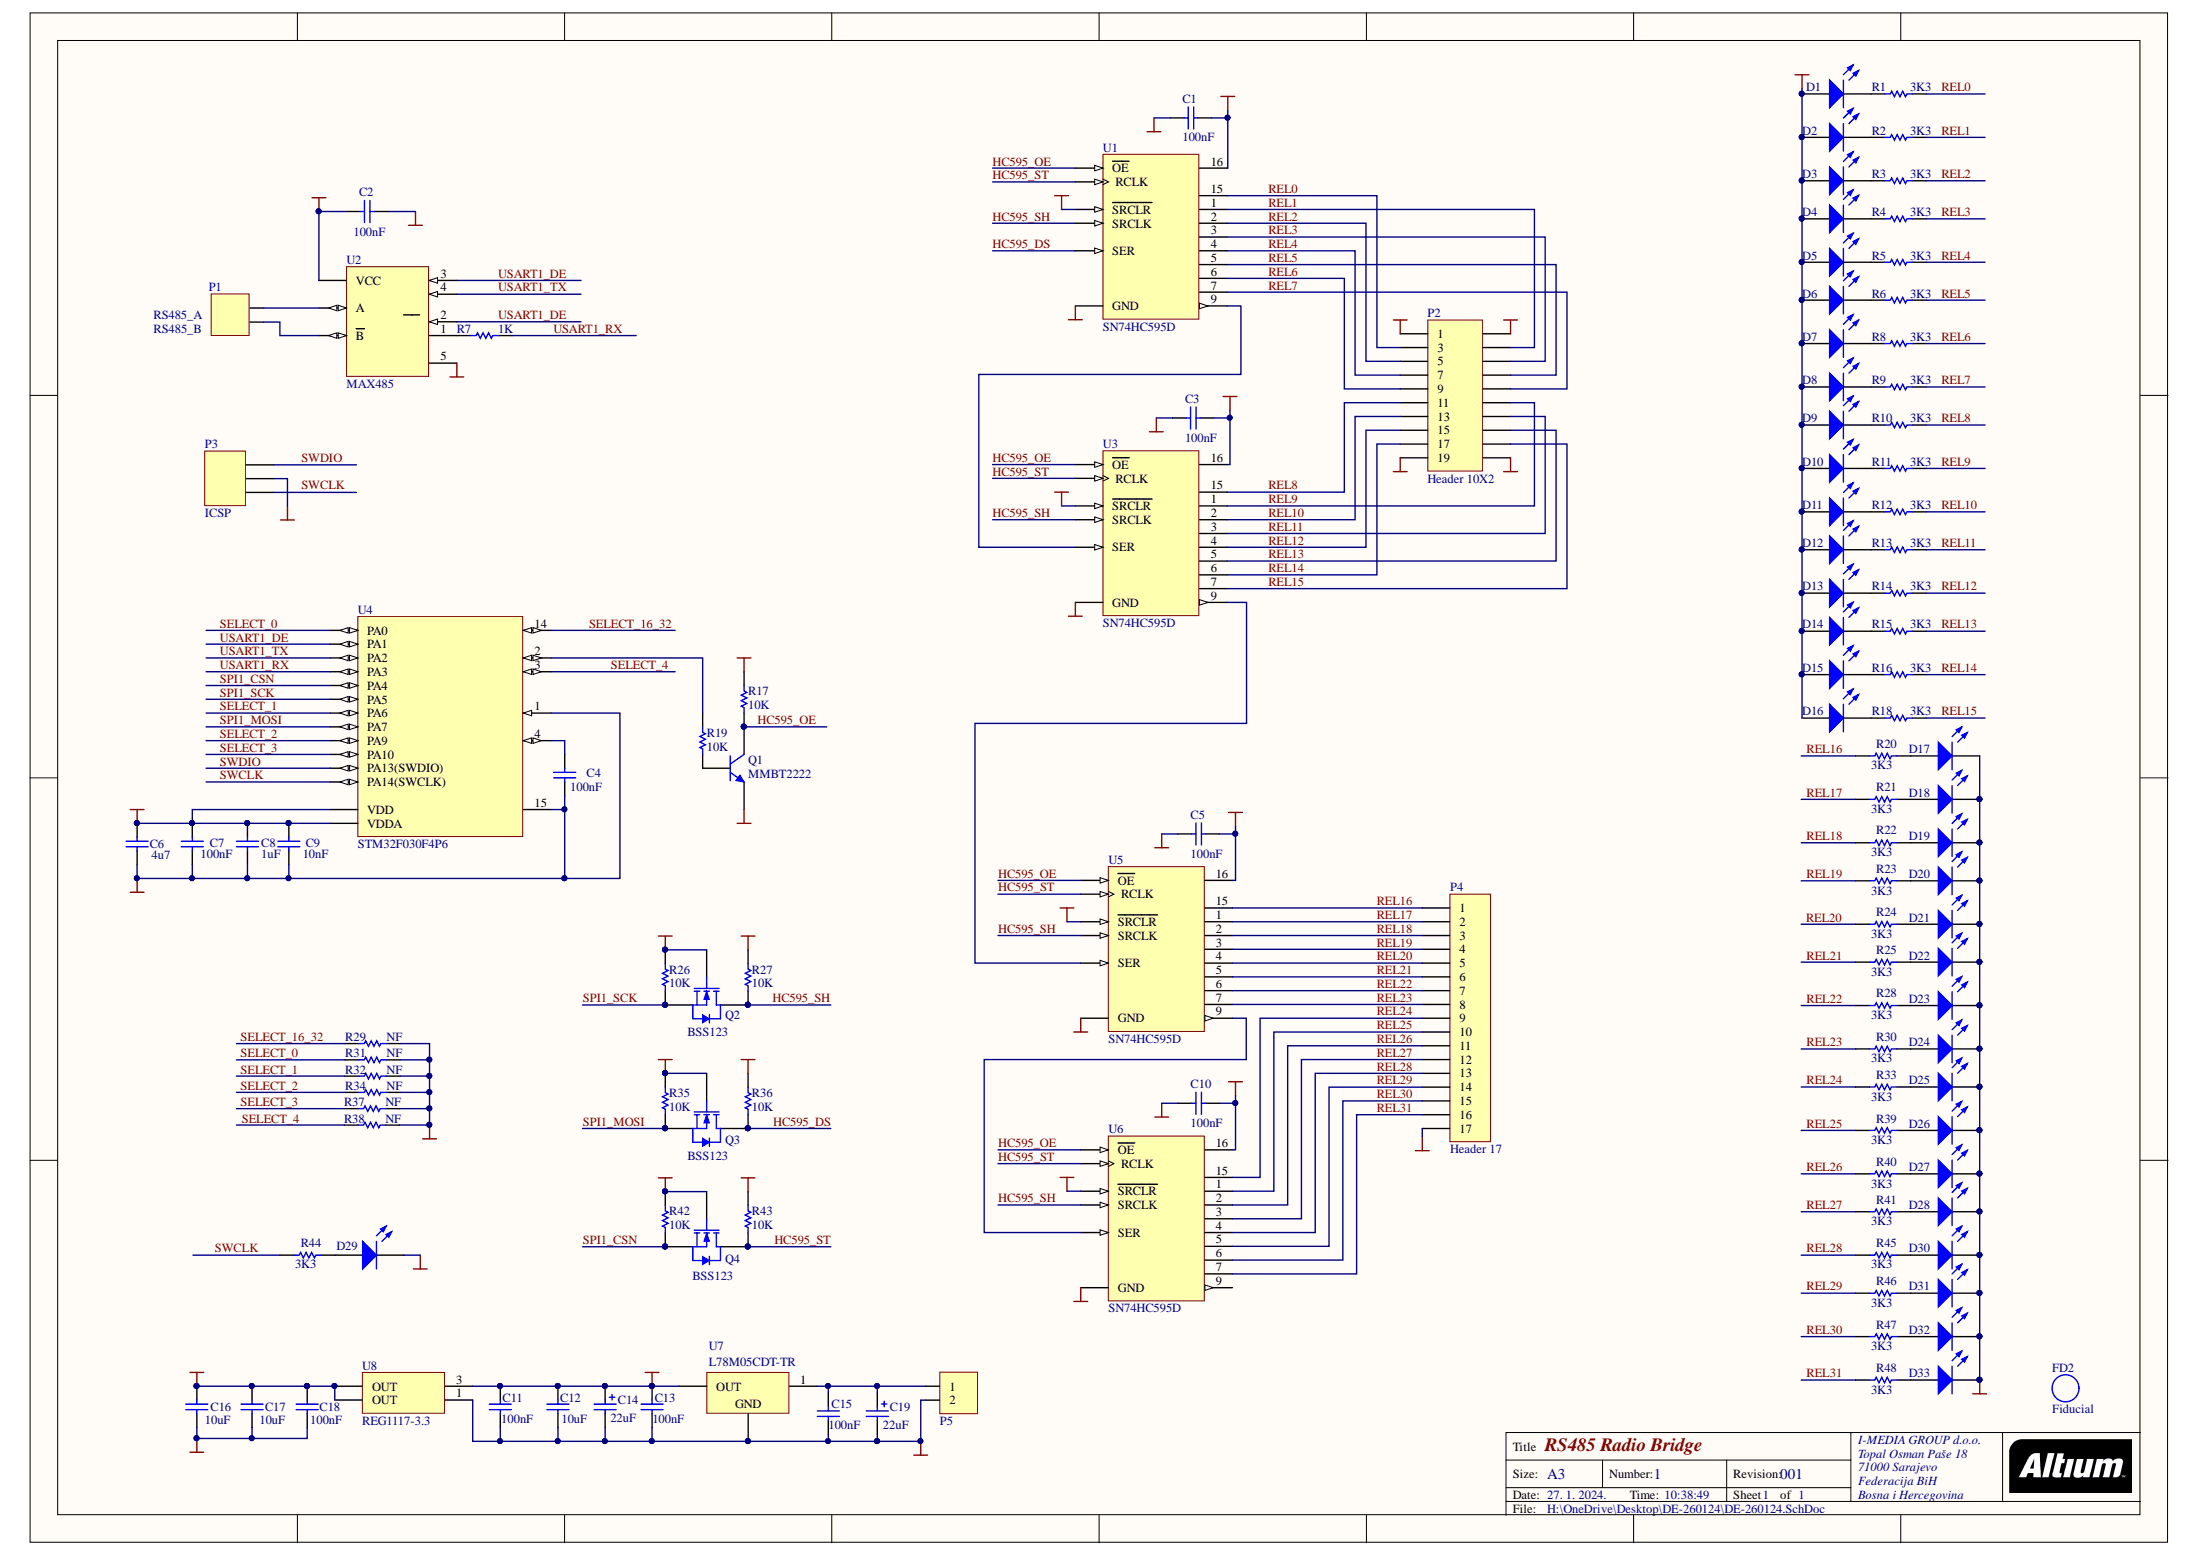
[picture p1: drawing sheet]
# Altium schematic sheet DE-260124.SchDoc: RS485 Radio Bridge
size A3; Author: eldar6776@hotmail.com; DrawnBy: Eldar Dedić; Organization: I-MEDIA GROUP d.o.o.; Address1: Topal Osman Paše 18; Address2: 71000 Sarajevo; Address3: Federacija BiH; Address4: Bosna i Hercegovina; DocumentNumber: 1; Revision: 001; SheetNumber: 1; SheetTotal: 1

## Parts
C1  100nF  [0603]
C2  100nF  [0603]
C3  100nF  [0603]
C4  100nF  [0603]
C5  100nF  [0603]
C6  4u7  [0805]
C7  100nF  [0603]
C8  1uF  [0603]
C9  10nF  [0603]
C10  100nF  [0603]
C11  100nF  [0603]
C12  10uF  [0805]
C13  100nF  [0603]
C14  22uF  [CAPPR2-5X11]
C15  100nF  [0603]
C16  10uF  [0805]
C17  10uF  [0805]
C18  100nF  [0603]
C19  22uF  [CAPPR2-5X11]
D1  LED_RED  [1.6X0.8X0.8]  (value not drawn)
D2  LED_RED  [1.6X0.8X0.8]  (value not drawn)
D3  LED_RED  [1.6X0.8X0.8]  (value not drawn)
D4  LED_RED  [1.6X0.8X0.8]  (value not drawn)
D5  LED_RED  [1.6X0.8X0.8]  (value not drawn)
D6  LED_RED  [1.6X0.8X0.8]  (value not drawn)
D7  LED_RED  [1.6X0.8X0.8]  (value not drawn)
D8  LED_RED  [1.6X0.8X0.8]  (value not drawn)
D9  LED_RED  [1.6X0.8X0.8]  (value not drawn)
D10  LED_RED  [1.6X0.8X0.8]  (value not drawn)
D11  LED_RED  [1.6X0.8X0.8]  (value not drawn)
D12  LED_RED  [1.6X0.8X0.8]  (value not drawn)
D13  LED_RED  [1.6X0.8X0.8]  (value not drawn)
D14  LED_RED  [1.6X0.8X0.8]  (value not drawn)
D15  LED_RED  [1.6X0.8X0.8]  (value not drawn)
D16  LED_RED  [1.6X0.8X0.8]  (value not drawn)
D17  LED_RED  [1.6X0.8X0.8]  (value not drawn)
D18  LED_RED  [1.6X0.8X0.8]  (value not drawn)
D19  LED_RED  [1.6X0.8X0.8]  (value not drawn)
D20  LED_RED  [1.6X0.8X0.8]  (value not drawn)
D21  LED_RED  [1.6X0.8X0.8]  (value not drawn)
D22  LED_RED  [1.6X0.8X0.8]  (value not drawn)
D23  LED_RED  [1.6X0.8X0.8]  (value not drawn)
D24  LED_RED  [1.6X0.8X0.8]  (value not drawn)
D25  LED_RED  [1.6X0.8X0.8]  (value not drawn)
D26  LED_RED  [1.6X0.8X0.8]  (value not drawn)
D27  LED_RED  [1.6X0.8X0.8]  (value not drawn)
D28  LED_RED  [1.6X0.8X0.8]  (value not drawn)
D29  LED_RED  [1.6X0.8X0.8]  (value not drawn)
D30  LED_RED  [1.6X0.8X0.8]  (value not drawn)
D31  LED_RED  [1.6X0.8X0.8]  (value not drawn)
D32  LED_RED  [1.6X0.8X0.8]  (value not drawn)
D33  LED_RED  [1.6X0.8X0.8]  (value not drawn)
FD2  Fiducial  [Fiducial]  (no BOM)
P1  TERMINAL BLOK 2  [TERMINAL BLOK 2]  (value not drawn)
P2  Header 10X2  [HDR2X10]
P3  ICSP  [HDR1X3]
P4  Header 17  [HDR1X17]
P5  TERMINAL BLOK 2  [TERMINAL BLOK 2]  (value not drawn)
Q1  MMBT2222  [SOT23_N]
Q2  BSS123  [SOT23_N]
Q3  BSS123  [SOT23_N]
Q4  BSS123  [SOT23_N]
R1  3K3  [ERA-0603]
R2  3K3  [ERA-0603]
R3  3K3  [ERA-0603]
R4  3K3  [ERA-0603]
R5  3K3  [ERA-0603]
R6  3K3  [ERA-0603]
R7  1K  [ERA-0603]
R8  3K3  [ERA-0603]
R9  3K3  [ERA-0603]
R10  3K3  [ERA-0603]
R11  3K3  [ERA-0603]
R12  3K3  [ERA-0603]
R13  3K3  [ERA-0603]
R14  3K3  [ERA-0603]
R15  3K3  [ERA-0603]
R16  3K3  [ERA-0603]
R17  10K  [ERA-0603]
R18  3K3  [ERA-0603]
R19  10K  [ERA-0603]
R20  3K3  [ERA-0603]
R21  3K3  [ERA-0603]
R22  3K3  [ERA-0603]
R23  3K3  [ERA-0603]
R24  3K3  [ERA-0603]
R25  3K3  [ERA-0603]
R26  10K  [ERA-0603]
R27  10K  [ERA-0603]
R28  3K3  [ERA-0603]
R29  NF  [ERA-0603]
R30  3K3  [ERA-0603]
R31  NF  [ERA-0603]
R32  NF  [ERA-0603]
R33  3K3  [ERA-0603]
R34  NF  [ERA-0603]
R35  10K  [ERA-0603]
R36  10K  [ERA-0603]
R37  NF  [ERA-0603]
R38  NF  [ERA-0603]
R39  3K3  [ERA-0603]
R40  3K3  [ERA-0603]
R41  3K3  [ERA-0603]
R42  10K  [ERA-0603]
R43  10K  [ERA-0603]
R44  3K3  [ERA-0603]
R45  3K3  [ERA-0603]
R46  3K3  [ERA-0603]
R47  3K3  [ERA-0603]
R48  3K3  [ERA-0603]
U1  SN74HC595D  [D016_N]
U2  MAX485  [D008_L]
U3  SN74HC595D  [D016_N]
U4  STM32F030F4P6  [STM-TSSOP20_N]
U5  SN74HC595D  [D016_N]
U6  SN74HC595D  [D016_N]
U7  L78M05CDT-TR  [TO-252_N]
U8  REG1117-3.3  [ZZ311]

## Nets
+3V3: C6.1 C7.1 C8.1 C9.1 C16.2 C17.2 C18.2 Q2.1(G) Q3.1(G) Q4.1(G) R26.1 R35.1 R42.1 U4.5(VDDA) U4.16(VDD) U8.2(OUT) U8.4(OUT)
+5V: C1.1 C2.1 C3.1 C5.1 C10.1 C11.2 C12.2 C13.2 C14.1 D1.1(A) D2.1(A) D3.1(A) D4.1(A) D5.1(A) D6.1(A) D7.1(A) D8.1(A) D9.1(A) D10.1(A) D11.1(A) D12.1(A) D13.1(A) D14.1(A) D15.1(A) D16.1(A) P2.1 P2.2 R17.1 R27.1 R36.1 R43.1 U1.10(~{SRCLR}) U1.16(VCC) U2.8(VCC) U3.10(~{SRCLR}) U3.16(VCC) U5.10(~{SRCLR}) U5.16(VCC) U6.10(~{SRCLR}) U6.16(VCC) U7.3(OUT) U8.3(IN)
VSS: C1.2 C2.2 C3.2 C4.2 C5.2 C6.2 C7.2 C8.2 C9.2 C10.2 C11.1 C12.1 C13.1 C14.2 C15.1 C16.1 C17.1 C18.1 C19.2 D17.2(K) D18.2(K) D19.2(K) D20.2(K) D21.2(K) D22.2(K) D23.2(K) D24.2(K) D25.2(K) D26.2(K) D27.2(K) D28.2(K) D29.2(K) D30.2(K) D31.2(K) D32.2(K) D33.2(K) P2.19 P2.20 P3.2 P4.17 P5.2 Q1.2(E) R29.1 R31.1 R32.1 R34.1 R37.1 R38.1 U1.8(GND) U2.5(GND) U3.8(GND) U4.1(BOOT0) U4.15(VSS) U5.8(GND) U6.8(GND) U7.4(GND) U8.1(GND)
HC595_DS: Q3.3(D) R36.2 U1.14(SER)
HC595_OE: Q1.3(C) R17.2 U1.13(~{OE}) U3.13(~{OE}) U5.13(~{OE}) U6.13(~{OE})
HC595_SH: Q2.3(D) R27.2 U1.11(SRCLK) U3.11(SRCLK) U5.11(SRCLK) U6.11(SRCLK)
HC595_ST: Q4.3(D) R43.2 U1.12(RCLK) U3.12(RCLK) U5.12(RCLK) U6.12(RCLK)
REL0: P2.3 R1.2 U1.15(QA)
REL1: P2.4 R2.2 U1.1(QB)
REL2: P2.5 R3.2 U1.2(QC)
REL3: P2.6 R4.2 U1.3(QD)
REL4: P2.7 R5.2 U1.4(QE)
REL5: P2.8 R6.2 U1.5(QF)
REL6: P2.9 R8.2 U1.6(QG)
REL7: P2.10 R9.2 U1.7(QH)
REL8: P2.11 R10.2 U3.15(QA)
REL9: P2.12 R11.2 U3.1(QB)
REL10: P2.13 R12.2 U3.2(QC)
REL11: P2.14 R13.2 U3.3(QD)
REL12: P2.15 R14.2 U3.4(QE)
REL13: P2.16 R15.2 U3.5(QF)
REL14: P2.17 R16.2 U3.6(QG)
REL15: P2.18 R18.2 U3.7(QH)
REL16: P4.1 R20.1 U5.15(QA)
REL17: P4.2 R21.1 U5.1(QB)
REL18: P4.3 R22.1 U5.2(QC)
REL19: P4.4 R23.1 U5.3(QD)
REL20: P4.5 R24.1 U5.4(QE)
REL21: P4.6 R25.1 U5.5(QF)
REL22: P4.7 R28.1 U5.6(QG)
REL23: P4.8 R30.1 U5.7(QH)
REL24: P4.9 R33.1 U6.15(QA)
REL25: P4.10 R39.1 U6.1(QB)
REL26: P4.11 R40.1 U6.2(QC)
REL27: P4.12 R41.1 U6.3(QD)
REL28: P4.13 R45.1 U6.4(QE)
REL29: P4.14 R46.1 U6.5(QF)
REL30: P4.15 R47.1 U6.6(QG)
REL31: P4.16 R48.1 U6.7(QH)
SELECT_0: R31.2 U4.6(PA0)
SELECT_1: R32.2 U4.12(PA6)
SELECT_2: R34.2 U4.17(PA9)
SELECT_3: R37.2 U4.18(PA10)
SELECT_4: R38.2 U4.3(PF1-OSC_OUT(PF1))
SELECT_16_32: R29.2 U4.14(PB1)
SPI1_CSN: Q4.2(S) R42.2 U4.10(PA4)
SPI1_MOSI: Q3.2(S) R35.2 U4.13(PA7)
SPI1_SCK: Q2.2(S) R26.2 U4.11(PA5)
SWCLK: P3.1 R44.1 U4.20(PA14(SWCLK))
SWDIO: P3.3 U4.19(PA13(SWDIO))
USART1_DE: U2.2(~{RE}) U2.3(DE) U4.7(PA1)
USART1_RX: R7.1 U4.9(PA3)
USART1_TX: U2.4(D) U4.8(PA2)
NetC4_1: C4.1 U4.4(NRST)
NetC15_2: C15.2 C19.1 P5.1 U7.1(IN)
NetD1_2: D1.2(K) R1.1
NetD2_2: D2.2(K) R2.1
NetD3_2: D3.2(K) R3.1
NetD4_2: D4.2(K) R4.1
NetD5_2: D5.2(K) R5.1
NetD6_2: D6.2(K) R6.1
NetD7_2: D7.2(K) R8.1
NetD8_2: D8.2(K) R9.1
NetD9_2: D9.2(K) R10.1
NetD10_2: D10.2(K) R11.1
NetD11_2: D11.2(K) R12.1
NetD12_2: D12.2(K) R13.1
NetD13_2: D13.2(K) R14.1
NetD14_2: D14.2(K) R15.1
NetD15_2: D15.2(K) R16.1
NetD16_2: D16.2(K) R18.1
NetD17_1: D17.1(A) R20.2
NetD18_1: D18.1(A) R21.2
NetD19_1: D19.1(A) R22.2
NetD20_1: D20.1(A) R23.2
NetD21_1: D21.1(A) R24.2
NetD22_1: D22.1(A) R25.2
NetD23_1: D23.1(A) R28.2
NetD24_1: D24.1(A) R30.2
NetD25_1: D25.1(A) R33.2
NetD26_1: D26.1(A) R39.2
NetD27_1: D27.1(A) R40.2
NetD28_1: D28.1(A) R41.2
NetD29_1: D29.1(A) R44.2
NetD30_1: D30.1(A) R45.2
NetD31_1: D31.1(A) R46.2
NetD32_1: D32.1(A) R47.2
NetD33_1: D33.1(A) R48.2
NetP1_1: P1.1 U2.7(~{B})
NetP1_2: P1.2 U2.6(A)
NetQ1_1: Q1.1(B) R19.2
NetR7_2: R7.2 U2.1(R)
NetR19_1: R19.1 U4.2(PF0-OSC_IN(PF0))
NetU1_9: U1.9(QH') U3.14(SER)
NetU3_9: U3.9(QH') U5.14(SER)
NetU5_9: U5.9(QH') U6.14(SER)

Not connected (* = marked no-connect by the designer): U6 9(QH')

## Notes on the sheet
- (near P1) RS485_A
- (near P1) RS485_B
